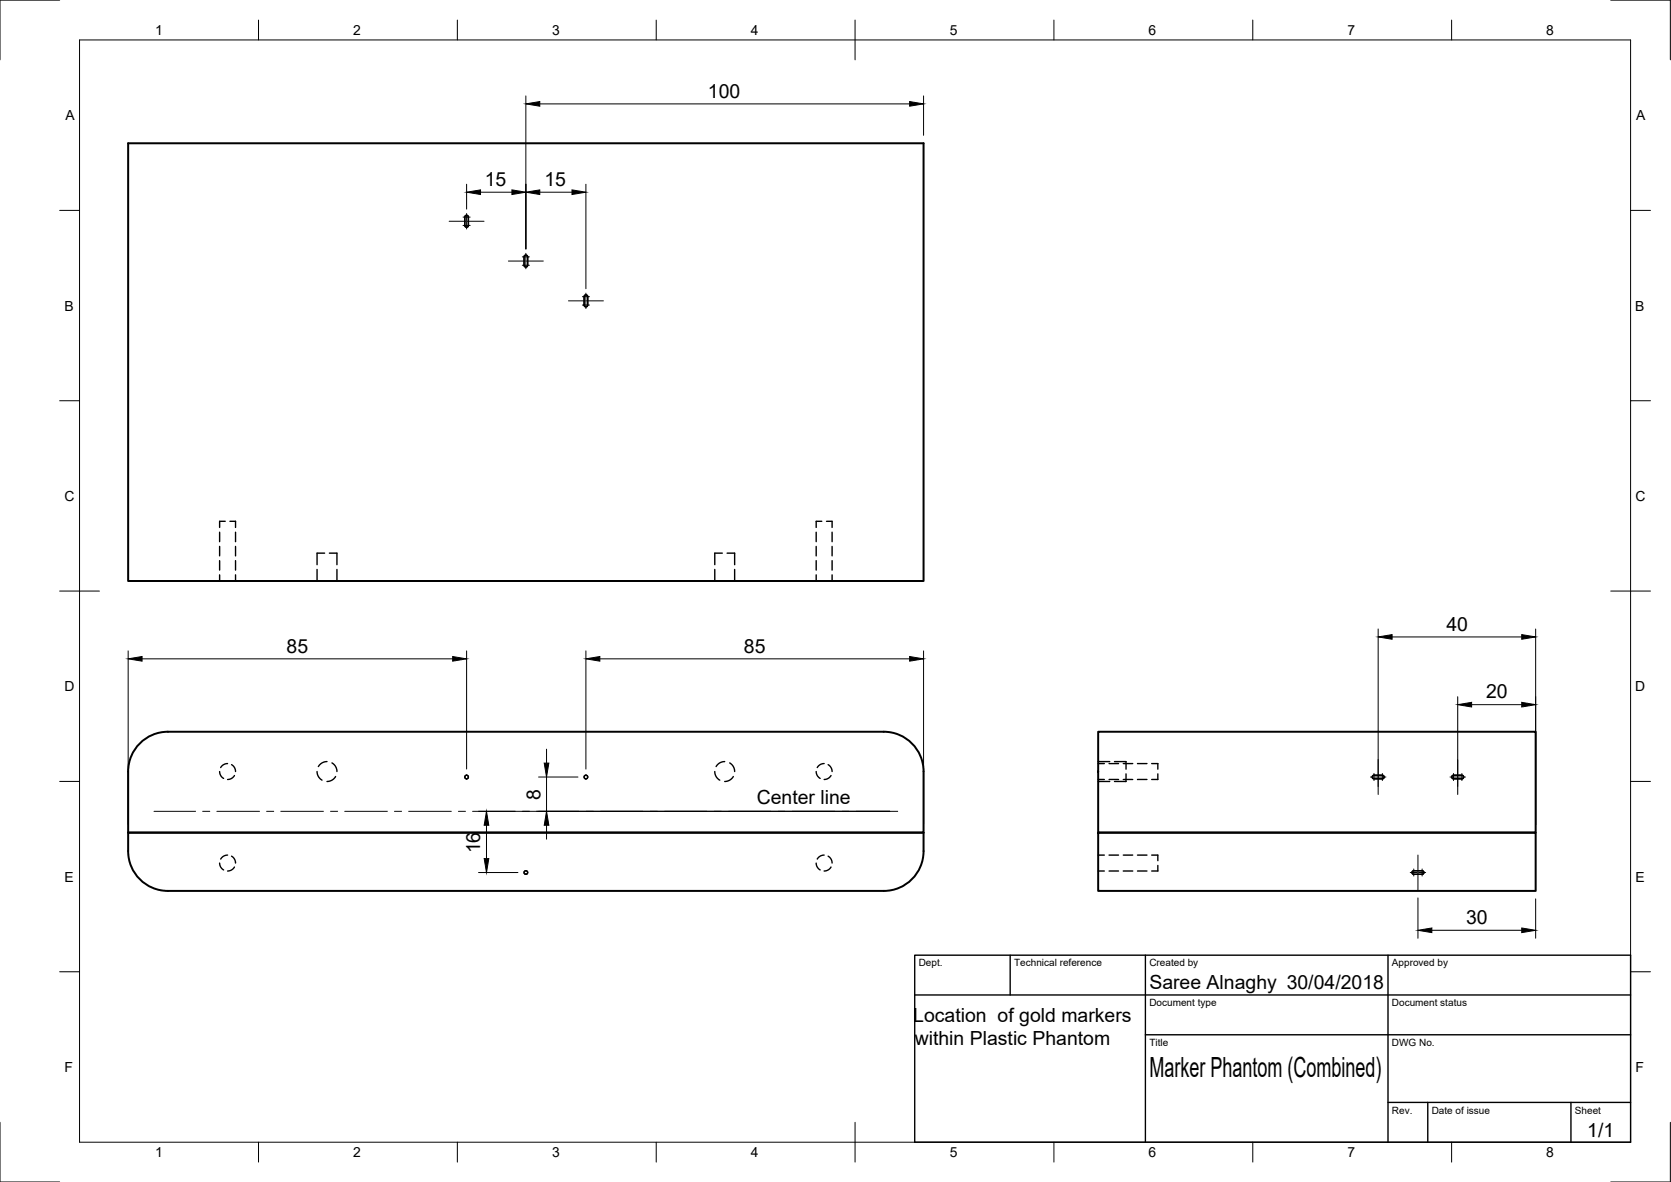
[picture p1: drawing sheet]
<svg xmlns="http://www.w3.org/2000/svg" width="420mm" height="297mm" viewBox="0 0 420 297" stroke-linecap="round" stroke-linejoin="round" font-family="sans-serif">
<!-- layer: Visible -->
<path d="M32.2 36h200v110h-200zM34.7 187.2a10 10 0 0 1 7.5-3.3h180a10 10 0 0 1 10 10v15.3h-200v-15.3a10 10 0 0 1 2.5-6.7zM276.1 183.9h110v25.3h-110zM32.2 209.2h200a16.3 16.3 0 0 1-1.1 9.4 10 10 0 0 1-8.9 5.3h-180a10 10 0 0 1-10-10zM276.1 209.2h110v14.7h-110z" fill="none" stroke="#000" stroke-width=".5"/>
<!-- layer: Hidden -->
<g fill="none" stroke="#000" stroke-width=".35">
<path d="M117 54.2l.5-.1 .3 .4v2.2l-.4 .4-.4-.1-.1-.3zM131.9 64.2l.5-.1 .3 .4v2.2l-.4 .4-.4-.1-.1-.3zM147 74.2l.5-.1 .3 .4v2.2l-.4 .4-.4-.1-.1-.3zM55.2 133.7v2.4M55.2 137.3v2.4M56.6 131h-1.4v1.6M57.8 131h1.4v1.6M59.2 133.7v2.4M59.2 137.3v2.4M81.6 139h-1.9v2.9M82.8 139h1.9v2.9M181.6 139h-1.9v2.9"/>
<path d="M182.8 139h1.9v2.9M205.2 133.7v2.4M205.2 137.3v2.4M206.6 131h-1.4v1.6M207.8 131h1.4v1.6M209.2 133.7v2.4M209.2 137.3v2.4M55.2 140.9v2.4M55.2 144.5v1.5M59.2 140.9v2.4M59.2 144.5v1.5M79.7 143.1v2.9"/>
<path d="M84.7 143.1v2.9M179.7 143.1v2.9M184.7 143.1v2.9M205.2 140.9v2.4M205.2 144.5v1.5M209.2 140.9v2.4M209.2 144.5v1.5M55.2 193.9l.3 1 .7 .7M57.2 191.9l-1 .2-.7 .8M58.2 192.2l.8 .7 .2 1M59 194.9l-.8 .7-1 .3M79.7 193.9l.4 1.2 .9 1"/>
<path d="M82.2 191.4l-1.2 .3-.9 .9M83.5 191.7l.9 .9 .3 1.3M84.4 195.1l-.9 .9-1.3 .4M179.7 193.9l.4 1.2 .9 1M182.2 191.4l-1.2 .3-.9 .9M183.5 191.7l.9 .9 .3 1.3M184.4 195.1l-.9 .9-1.3 .4M205.2 193.9l.3 1 .7 .7M207.2 191.9l-1 .2-.7 .8M208.2 192.2l.8 .7 .2 1M209 194.9l-.8 .7-1 .3M276.1 191.4h2.9"/>
<path d="M276.1 196.4h2.9M276.1 191.9h1.6M276.1 195.9h1.6M278.9 191.9h2.3M278.9 195.9h2.3M280.2 191.4h2.9v1.9M282.4 191.9h2.4M282.4 195.9h2.4M283.1 194.5v1.9h-2.9M286 191.9h2.4M286 195.9h2.4M289.6 191.9h1.5v1.4"/>
<path d="M291.1 194.5v1.4h-1.5M345.2 194.9l2.4-.1 .3 .2 .1 .3-.4 .4h-2.2l-.4-.3zM365.1 195l.3-.2h2.2l.3 .2 .1 .3-.4 .4h-2.2l-.4-.3zM55.2 216.9l.3 1 .7 .7M57.2 214.9l-1 .2-.7 .8M58.2 215.2l.8 .7 .2 1M59 217.9l-.8 .7-1 .3M205.2 216.9l.3 1 .7 .7M207.2 214.9l-1 .2-.7 .8M208.2 215.2l.8 .7 .2 1M209 217.9l-.8 .7-1 .3M276.1 214.9h1.6"/>
<path d="M276.1 218.9h1.6M278.9 214.9h2.3M278.9 218.9h2.3M282.4 214.9h2.4M282.4 218.9h2.4M286 214.9h2.4M286 218.9h2.4M289.6 214.9h1.5v1.4M291.1 217.5v1.4h-1.5M355.1 219l.3-.2h2.2l.3 .2 .1 .3-.4 .4h-2.2l-.3-.3z"/>
<circle cx="117.3" cy="195.3" r=".45"/>
<circle cx="147.3" cy="195.3" r=".45"/>
<circle cx="132.2" cy="219.3" r=".45"/>
</g>
<!-- layer: Border -->
<g fill="none" stroke="#000" stroke-width=".25">
<path d="M15 0h-15v15M20 10h390v277h-390zM65 5v5M115 5v5M165 5v5M215 5v10M265 5v5M315 5v5M365 5v5M405 0h15v15M15 52.9h5M410 52.9h5"/>
<path d="M15 100.7h5M410 100.7h5M15 148.5h10M405 148.5h10M15 196.4h5M410 196.4h5M15 244.2h5M410 244.2h5M0 282v15h15M65 287v5M115 287v5M165 287v5"/>
<path d="M215 282v10M265 287v5M315 287v5M365 287v5M420 282v15h-15"/>
</g>
<!-- layer: TitleBlock -->
<path d="M230 240h180v47h-180zM230 250h180M254 240v10M288 240v47M349 240v47M288 260h122M349 277h61M359 277v10M395 277v10" fill="none" stroke="#000" stroke-width=".35"/>
<!-- layer: Dimensions -->
<g fill="none" stroke="#000" stroke-width=".25">
<path d="M132.2 24.1v38.5M135.7 26.1h93M232.2 24.1v9.9M117.3 46.3v6.3M120.8 48.3h7.9M135.7 48.3h8.1M147.3 46.3v26.3M346.5 158.1v39.6M386.1 158.1v49.1M32.2 163.6v43.6M35.7 165.6h78.1M117.3 163.6v29.7"/>
<path d="M147.3 163.6v29.7M150.8 165.6h77.9M232.2 163.6v43.6M350 160.1h32.6M366.5 175.1v22.6M370 177.1h12.6M135.4 195.3h9.9M137.4 188.3v3.5M137.4 195.3v8.6M120.3 203.9h103.4M120.3 219.3h9.9M122.3 207.4v8.4"/>
<path d="M137.4 207.4v3.5M356.5 225.7v10.1M360 233.8h22.6M386.1 225.9v9.9"/>
</g>
<g fill="#000" stroke="#000" stroke-width=".25">
<path d="M132.2 26.1l3.5-.6v1.2zM228.7 25.5l3.5 .6-3.5 .6zM117.3 48.3l3.5-.6v1.2zM128.7 47.7l3.5 .6-3.5 .6zM132.2 48.3l3.5-.6v1.2zM143.8 47.7l3.5 .6-3.5 .6zM346.5 160.1l3.5-.6v1.1zM382.6 159.5l3.5 .6-3.5 .5zM32.2 165.6l3.5-.6v1.2zM113.8 165l3.5 .6-3.5 .6zM147.3 165.6l3.5-.6v1.2zM228.7 165l3.5 .6-3.5 .6z"/>
<path d="M366.5 177.1l3.5-.6v1.2zM382.6 176.5l3.5 .6-3.5 .6zM136.8 191.8h1.2l-.6 3.5zM121.7 215.8h1.2l-.6 3.5zM122.3 203.9l.6 3.5h-1.2zM137.4 203.9l.6 3.5h-1.2zM356.5 233.8l3.5-.6v1.2zM382.6 233.2l3.5 .6-3.5 .6z"/>
</g>
<!-- layer: Center Lines -->
<g fill="none" stroke="#000" stroke-width=".25">
<path d="M112.9 55.6h8.8M116.4 54.6h1.8M116.4 56.7h1.8M117.3 53.7v1.7M117.3 55.8v1.7M127.8 65.6h8.8M131.3 64.6h1.8M131.3 66.7h1.8M132.2 63.7v1.7M132.2 65.8v1.7M142.9 75.6h8.8M146.4 74.6h1.8"/>
<path d="M146.4 76.7h1.8M147.3 73.7v1.7M147.3 75.8v1.7M344.6 195.3h1.8M345.5 194.4v1.8M346.5 190.9v8.8M346.7 195.3h1.8M347.6 194.4v1.8M364.6 195.3h1.8M365.5 194.4v1.8M366.5 190.9v8.8M366.7 195.3h1.8"/>
<path d="M367.6 194.4v1.8M38.7 203.9h10.5M51 203.9h1.7M54.5 203.9h10.7M67 203.9h1.8M70.6 203.9h10.7M83.1 203.9h1.8M86.7 203.9h10.7M99.2 203.9h1.8M102.8 203.9h10.7M115.3 203.9h1.7M118.8 203.9h10.7"/>
<path d="M131.3 203.9h1.8M134.9 203.9h10.7M147.4 203.9h1.8M151 203.9h10.7M163.5 203.9h1.8M167 203.9h10.8M179.5 203.9h1.8M183.1 203.9h10.7M195.6 203.9h1.8M199.2 203.9h10.7M211.7 203.9h1.8M215.3 203.9h10.4"/>
<path d="M354.6 219.3h1.8M355.5 218.4v1.8M356.5 214.9v8.8M356.7 219.3h1.8M357.6 218.4v1.8"/>
</g>
<text font-size="7" x="289" y="270.5">Marker Phantom (Combined)</text>
<g font-size="4.9">
<text x="178" y="24.5">100</text>
<text x="121.9" y="46.7">15</text>
<text x="136.9" y="46.7">15</text>
<text x="363.7" y="158.5">40</text>
<text x="72.1" y="164">85</text>
<text x="187.1" y="164">85</text>
<text x="373.7" y="175.5">20</text>
<text x="135.9" y="200.9" transform="rotate(-90 135.9 200.9)">8</text>
<text x="190.3" y="202">Center line</text>
<text x="120.8" y="214.5" transform="rotate(-90 120.8 214.5)">16</text>
<text x="368.6" y="232.2">30</text>
<text x="289" y="248.5">Saree Alnaghy 30/04/2018</text>
<text x="229.6" y="256.9">Location of gold markers</text>
<text x="230" y="262.7">within Plastic Phantom</text>
<text x="399.1" y="285.7">1/1</text>
</g>
<g font-size="3.5">
<text x="39" y="8.8">1</text>
<text x="88.8" y="8.8">2</text>
<text x="138.8" y="8.8">3</text>
<text x="188.7" y="8.8">4</text>
<text x="238.8" y="8.8">5</text>
<text x="288.7" y="8.8">6</text>
<text x="338.8" y="8.8">7</text>
<text x="388.8" y="8.8">8</text>
<text x="16.4" y="30.2">A</text>
<text x="411.4" y="30.2">A</text>
<text x="16.2" y="78">B</text>
<text x="411.2" y="78">B</text>
<text x="16.2" y="125.9">C</text>
<text x="411.2" y="125.9">C</text>
<text x="16.2" y="173.7">D</text>
<text x="411.2" y="173.7">D</text>
<text x="16.2" y="221.5">E</text>
<text x="411.2" y="221.5">E</text>
<text x="16.2" y="269.4">F</text>
<text x="411.2" y="269.4">F</text>
<text x="39" y="290.8">1</text>
<text x="88.8" y="290.8">2</text>
<text x="138.8" y="290.8">3</text>
<text x="188.7" y="290.8">4</text>
<text x="238.8" y="290.8">5</text>
<text x="288.7" y="290.8">6</text>
<text x="338.8" y="290.8">7</text>
<text x="388.8" y="290.8">8</text>
</g>
<g font-size="2.5">
<text x="231" y="242.8">Dept.</text>
<text x="255" y="242.8">Technical reference</text>
<text x="289" y="242.8">Created by</text>
<text x="350" y="242.8">Approved by</text>
<text x="289" y="252.8">Document type</text>
<text x="350" y="252.8">Document status</text>
<text x="289" y="262.8">Title</text>
<text x="350" y="262.8">DWG No.</text>
<text x="350" y="279.8">Rev.</text>
<text x="360" y="279.8">Date of issue</text>
<text x="396" y="279.8">Sheet</text>
</g>
</svg>
